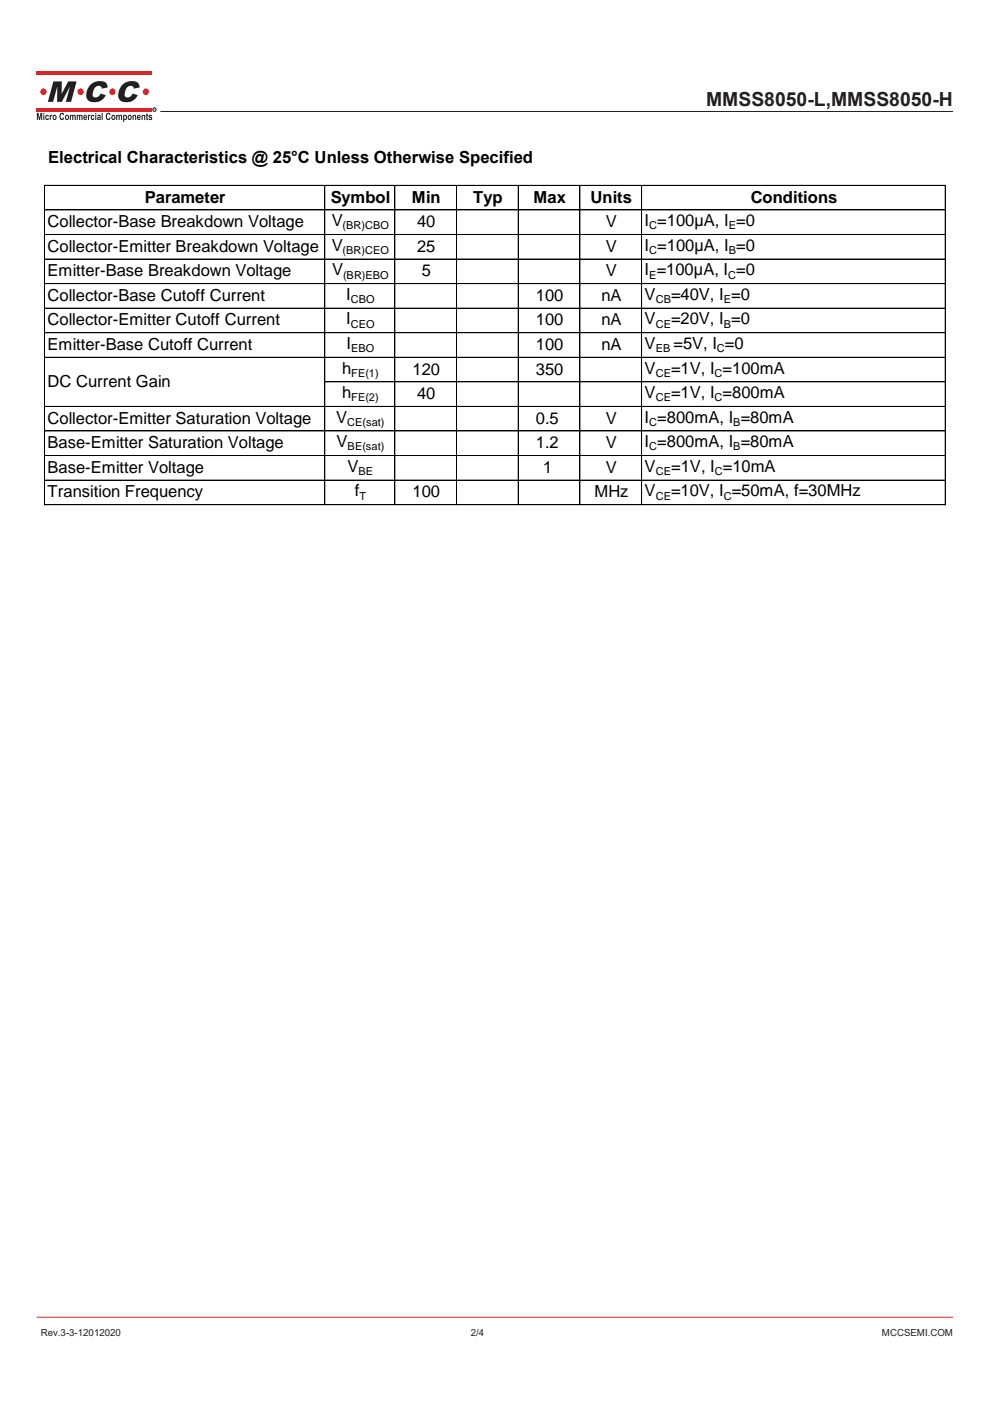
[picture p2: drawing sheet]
<svg xmlns="http://www.w3.org/2000/svg" width="210mm" height="297mm" viewBox="0 0 210 297" stroke-linecap="round" stroke-linejoin="round" font-family="sans-serif">
<g fill="#d62629">
<path d="M7.8 15.2h24.4v.8h-24.4z"/>
<path d="M7.8 22.8h24.4v.8h-24.4z"/>
</g>
<g fill="#231f20">
<path d="M7.8 23.9h.4l.2 1.1 .2-1.1h.3v1.5h-.2v-1.1l-.2 1.1h-.2l-.3-1.1v1.1h-.2zM9.2 23.9h.2v.3h-.2zM9.2 24.3h.2v1.1h-.2zM9.7 24.5l.4-.2 .3 .4h-.2l-.1-.1a.32 .32 0 0 0-.3 .3 .32 .32 0 0 0 .3 .3l.1-.2 .2 .1a.44 .44 0 0 1-.6 .3 .44 .44 0 0 1-.2-.7zM10.5 24.3h.2v.2l.2-.2 .2 .1-.1 .2-.2 .1v.7h-.3zM11.3 24.5a.49 .49 0 0 1 .7 .4 .49 .49 0 0 1-.7 .4l-.2-.4zM11.4 24.6l.1 .6a.29 .29 0 0 0 .3-.3 .29 .29 0 0 0-.4-.3zM12.9 24l.4-.1 .3 .4-.2 .1-.2-.2a.52 .52 0 0 0-.4 .5 .52 .52 0 0 0 .4 .5l.2-.3 .2 .1a.54 .54 0 0 1-.6 .4 .54 .54 0 0 1-.4-.7zM13.9 24.5a.49 .49 0 0 1 .7 .4 .49 .49 0 0 1-.7 .4l-.1-.4zM14.1 24.6v.6a.29 .29 0 0 0 .3-.3 .29 .29 0 0 0-.3-.3zM14.8 24.3h.2v.2l.3-.2a.27 .27 0 0 0 .2 .2 .27 .27 0 0 0 .3-.2l.2 .2 .1 .9h-.3l-.1-.9-.1 .2-.1 .7h-.2l-.1-.9-.1 .2-.1 .7h-.2zM16.3 24.3h.2v.2l.2-.2a.27 .27 0 0 0 .3 .2 .27 .27 0 0 0 .2-.2l.3 .2v.9h-.2l-.1-.9-.2 .2v.7h-.2l-.1-.9-.2 .2v.7h-.2zM17.8 24.5l.3-.2 .3 .2 .1 .5h-.6v.1l.2 .1 .1-.1h.3a.45 .45 0 0 1-.7 .3 .45 .45 0 0 1-.1-.7zM18 24.6l-.1 .2h.3l-.1-.2zM18.6 24.3h.2v.2l.2-.2 .2 .1-.1 .2-.2 .1v.7h-.3zM19.4 24.5l.4-.2 .2 .4h-.2l-.1-.1a.32 .32 0 0 0-.2 .3 .32 .32 0 0 0 .3 .3v-.2l.2 .1a.44 .44 0 0 1-.6 .3 .44 .44 0 0 1-.1-.7zM20.2 23.9h.2v.3h-.2zM20.2 24.3h.2v1.1h-.2zM20.7 24.4a.36 .36 0 0 1 .5-.1 .36 .36 0 0 1 .1 .4l.1 .7-.3-.1a.34 .34 0 0 1-.5-.2 .34 .34 0 0 1 .4-.3v-.2h-.4zM20.8 25.1a.2 .2 0 0 0 .4 0 .2 .2 0 0 0-.4 0zM21.6 23.9h.2v1.5h-.2zM22.7 24l.5-.1 .3 .4-.3 .1-.1-.2a.52 .52 0 0 0-.4 .5 .52 .52 0 0 0 .4 .5l.1-.3 .3 .1a.54 .54 0 0 1-.7 .4 .54 .54 0 0 1-.4-.7zM23.7 24.5a.49 .49 0 0 1 .8 .4 .49 .49 0 0 1-.8 .4l-.1-.4zM23.9 24.6l.1 .6a.29 .29 0 0 0 .3-.3 .29 .29 0 0 0-.4-.3zM24.6 24.3h.2v.2l.3-.2a.27 .27 0 0 0 .3 .2 .27 .27 0 0 0 .2-.2l.3 .2v.9h-.2l-.2-.9-.1 .2v.7h-.2l-.2-.9-.1 .2v.7h-.3zM26.1 24.3h.2v.2l.1-.1a.51 .51 0 0 1 .6 .5 .51 .51 0 0 1-.6 .5l-.1 .5h-.2zM26.4 24.6a.31 .31 0 0 0-.1 .4 .31 .31 0 0 0 .4 .2v-.5zM27.2 24.5a.49 .49 0 0 1 .7 .4 .49 .49 0 0 1-.7 .4l-.1-.4zM27.4 24.6v.6a.29 .29 0 0 0 .3-.3 .29 .29 0 0 0-.3-.3zM28.1 24.3h.2v.2l.1-.1a.31 .31 0 0 1 .4 0 .31 .31 0 0 1 .1 .4v.6h-.2v-.7l-.2-.2-.1 .2-.1 .7h-.2zM29.2 24.5l.2-.2 .3 .2 .1 .5h-.5v.1l.2 .1 .1-.1h.2a.45 .45 0 0 1-.6 .3 .45 .45 0 0 1-.1-.7zM29.3 24.6v.2h.3l-.1-.2zM30 24.3h.2v.2l.2-.1a.31 .31 0 0 1 .3 0 .31 .31 0 0 1 .1 .4v.6h-.2v-.7l-.2-.2-.1 .2-.1 .7h-.2zM31 24.1l.3-.1v.3h.1v.3h-.1l.1 .9-.3-.2-.2-.7zM31.6 24.4l.4-.1 .3 .3-.4-.1-.2 .2a.42 .42 0 0 1 .5 .3 .42 .42 0 0 1-.3 .5l-.4-.4 .6 .1-.6-.4z"/>
<path d="M11.3 17.3h1.8v2.6l1.4-2.6h1.7l-1.1 4.3h-1.1l.9-3.3-1.8 3.3h-1l.1-3.3-.9 3.3h-1.1zM19.1 18a2.61 2.61 0 0 1 3.5-.3l.2 .8-1.2 .3a.74 .74 0 0 0-.6-.7 .74 .74 0 0 0-.8 .5 1.82 1.82 0 0 0-.4 1.9 1.09 1.09 0 0 0 1.6-.7l1 .4a2.49 2.49 0 0 1-3.9 .9 2.76 2.76 0 0 1 .6-3.1zM25.9 18a2.61 2.61 0 0 1 3.5-.3l.2 .8-1.2 .3a.74 .74 0 0 0-.6-.7 .74 .74 0 0 0-.9 .5 1.82 1.82 0 0 0-.3 1.9 1.09 1.09 0 0 0 1.5-.7l1.1 .4a2.49 2.49 0 0 1-3.9 .9 2.76 2.76 0 0 1 .6-3.1z"/>
</g>
<g fill="#d62629">
<circle cx="30.9" cy="19.5" r=".68"/>
<circle cx="23.8" cy="19.5" r=".68"/>
<circle cx="17.1" cy="19.5" r=".68"/>
<circle cx="9.2" cy="19.5" r=".68"/>
</g>
<circle cx="32.7" cy="23.2" r=".37" fill="none" stroke="#231f20" stroke-width=".21"/>
<path d="M32.6 23h.3l-.1 .3 .2 .1-.3-.1-.1 .1zM32.7 23.1v.1h.2z" fill="#231f20"/>
<path d="M34 23.6h168.1" fill="none" stroke="#231f20" stroke-width=".21"/>
<path d="M7.8 279.3h194.3" fill="none" stroke="#d62629" stroke-width=".21"/>
<g fill="none" stroke="#000" stroke-width=".21">
<path d="M68.9 39.3v67.7M83.7 39.3v67.7M96.8 39.3v67.7M109.9 39.3v67.7M123 39.3v67.7M136.1 39.3v67.7M200.5 39.3h-191.1v67.7h191.1v-67.7M9.5 44.5h191M9.5 49.7h191M9.5 54.9h191M9.5 60.1h191M9.5 65.3h191"/>
<path d="M9.5 70.5h191M9.5 75.8h191M9.5 86.2h191M9.5 91.4h191M9.5 96.6h191M68.9 81h131.6M9.5 101.8h191"/>
</g>
<text font-size="4.1" fill="#231f20" x="149.8" y="22.5">MMSS8050-L,MMSS8050-H</text>
<g font-size="3.5">
<text x="10.2" y="34.6">Electrical Characteristics @ 25°C Unless Otherwise Specified</text>
<text x="30.7" y="43">Parameter</text>
<text x="70.1" y="43">Symbol</text>
<text x="70.3" y="48">V</text>
<text x="87.4" y="43">Min</text>
<text x="100.4" y="43">Typ</text>
<text x="113.2" y="43">Max</text>
<text x="125.3" y="43">Units</text>
<text x="136.7" y="48">I =100µA, I =0</text>
<text x="159.2" y="43">Conditions</text>
<text x="10.1" y="53.4">Collector-Emitter Breakdown Voltage</text>
<text x="10.1" y="48.2">Collector-Base Breakdown Voltage</text>
<text x="70.3" y="53.2">V</text>
<text x="88.5" y="53.4">25</text>
<text x="88.5" y="48.2">40</text>
<text x="128.5" y="48.2">V</text>
<text x="128.5" y="53.4">V</text>
<text x="136.7" y="53.2">I =100µA, I =0</text>
<text x="10.1" y="58.6">Emitter-Base Breakdown Voltage</text>
<text x="70.4" y="58.4">V</text>
<text x="89.4" y="58.6">5</text>
<text x="128.5" y="58.6">V</text>
<text x="136.7" y="58.4">I =100µA, I =0</text>
<text x="10.1" y="63.8">Collector-Base Cutoff Current</text>
<text x="73.4" y="63.6">I</text>
<text x="113.7" y="63.8">100</text>
<text x="127.5" y="63.8">nA</text>
<text x="136.7" y="63.6">V</text>
<text x="142.3" y="63.6">=40V, I =0</text>
<text x="10.1" y="69">Collector-Emitter Cutoff Current</text>
<text x="73.4" y="68.8">I</text>
<text x="113.7" y="69">100</text>
<text x="127.5" y="69">nA</text>
<text x="136.7" y="68.8">V</text>
<text x="142.3" y="68.8">=20V, I =0</text>
<text x="10.1" y="74.2">Emitter-Base Cutoff Current</text>
<text x="73.5" y="74">I</text>
<text x="113.7" y="74.2">100</text>
<text x="127.5" y="74.2">nA</text>
<text x="136.7" y="74">V</text>
<text x="142.8" y="74">=5V, I =0</text>
<text x="10.1" y="82">DC Current Gain</text>
<text x="72.5" y="79.2">h</text>
<text x="87.5" y="79.4">120</text>
<text x="113.7" y="79.4">350</text>
<text x="136.7" y="79.2">V</text>
<text x="142.3" y="79.2">=1V, I =100mA</text>
<text x="10.1" y="89.8">Collector-Emitter Saturation Voltage</text>
<text x="71.3" y="89.6">V</text>
<text x="72.5" y="84.4">h</text>
<text x="88.5" y="84.6">40</text>
<text x="113.7" y="89.8">0.5</text>
<text x="128.5" y="89.8">V</text>
<text x="136.7" y="84.4">V</text>
<text x="136.7" y="89.6">I =800mA, I =80mA</text>
<text x="142.3" y="84.4">=1V, I =800mA</text>
<text x="10.1" y="95">Base-Emitter Saturation Voltage</text>
<text x="71.4" y="94.8">V</text>
<text x="113.7" y="95">1.2</text>
<text x="128.5" y="95">V</text>
<text x="136.7" y="94.8">I =800mA, I =80mA</text>
<text x="10.1" y="100.3">Base-Emitter Voltage</text>
<text x="73.7" y="100">V</text>
<text x="115.1" y="100.3">1</text>
<text x="128.5" y="100.3">V</text>
<text x="136.7" y="100">V</text>
<text x="142.3" y="100">=1V, I =10mA</text>
<text x="10.1" y="105.5">Transition Frequency</text>
<text x="75.3" y="105.2">f</text>
<text x="87.5" y="105.5">100</text>
<text x="126.1" y="105.5">MHz</text>
<text x="136.7" y="105.2">V</text>
<text x="142.3" y="105.2">=10V, I =50mA, f=30MHz</text>
</g>
<g font-size="2.3">
<text x="72.7" y="53.8">(BR)CEO</text>
<text x="72.7" y="48.6">(BR)CBO</text>
<text x="137.7" y="48.6">C</text>
<text x="137.7" y="53.8">C</text>
<text x="154.6" y="48.6">E</text>
<text x="154.6" y="53.8">B</text>
<text x="72.8" y="59.1">(BR)EBO</text>
<text x="137.7" y="59.1">E</text>
<text x="154.4" y="59.1">C</text>
<text x="74.4" y="64.3">CBO</text>
<text x="139.1" y="64.3">CB</text>
<text x="153.5" y="64.3">E</text>
<text x="74.4" y="69.5">CEO</text>
<text x="139.1" y="69.5">CE</text>
<text x="153.5" y="69.5">B</text>
<text x="74.5" y="74.7">EBO</text>
<text x="139.1" y="74.7">EB</text>
<text x="152.1" y="74.7">C</text>
<text x="74.5" y="79.9">FE(1)</text>
<text x="139.1" y="79.9">CE</text>
<text x="151.6" y="79.9">C</text>
<text x="74.5" y="85.1">FE(2)</text>
<text x="139.1" y="85.1">CE</text>
<text x="151.6" y="85.1">C</text>
<text x="73.6" y="90.3">CE(sat)</text>
<text x="73.7" y="95.5">BE(sat)</text>
<text x="137.7" y="95.5">C</text>
<text x="137.7" y="90.3">C</text>
<text x="155.5" y="95.5">B</text>
<text x="155.5" y="90.3">B</text>
<text x="76.1" y="100.7">BE</text>
<text x="139.1" y="100.7">CE</text>
<text x="151.6" y="100.7">C</text>
<text x="76.3" y="105.9">T</text>
<text x="139.1" y="105.9">CE</text>
<text x="153.5" y="105.9">C</text>
</g>
<g font-size="2.1" fill="#231f20">
<text x="8.6" y="283.2">Rev.3-3-12012020</text>
<text x="99.8" y="283.2">2/4</text>
<text x="187.1" y="283.2">MCCSEMI.COM</text>
</g>
</svg>
